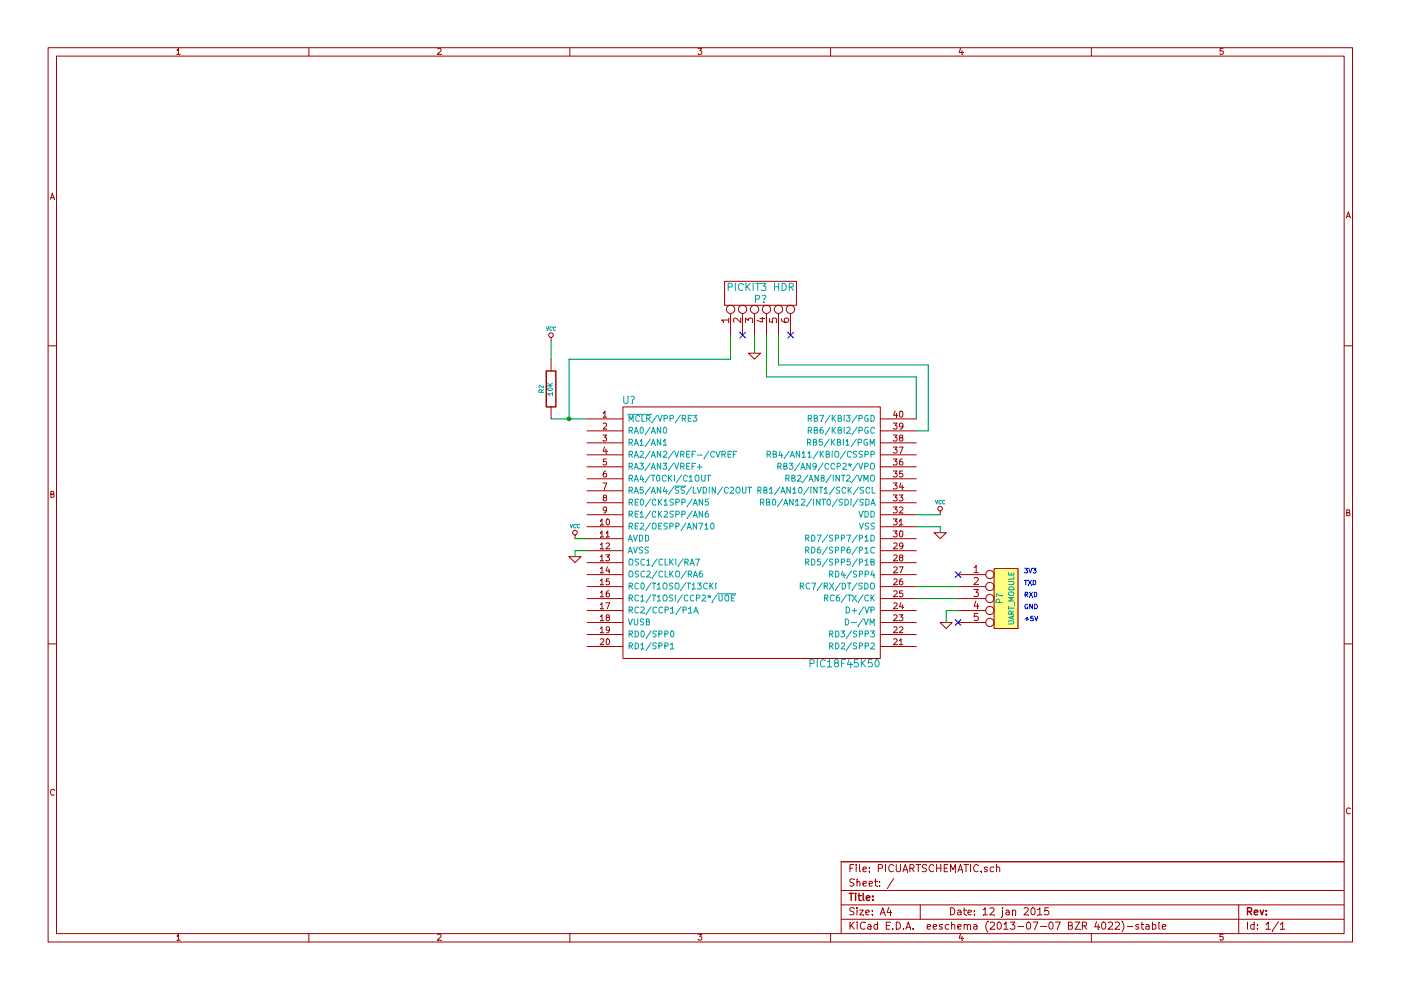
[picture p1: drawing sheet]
EESchema Schematic File Version 2
LIBS:power
LIBS:device
LIBS:transistors
LIBS:conn
LIBS:linear
LIBS:regul
LIBS:74xx
LIBS:cmos4000
LIBS:adc-dac
LIBS:memory
LIBS:xilinx
LIBS:special
LIBS:microcontrollers
LIBS:dsp
LIBS:microchip
LIBS:analog_switches
LIBS:motorola
LIBS:texas
LIBS:intel
LIBS:audio
LIBS:interface
LIBS:digital-audio
LIBS:philips
LIBS:display
LIBS:cypress
LIBS:siliconi
LIBS:opto
LIBS:atmel
LIBS:contrib
LIBS:valves
LIBS:MCPARTS
LIBS:PICUARTSCHEMATIC-cache
EELAYER 27 0
EELAYER END
$Descr A4 11693 8268
encoding utf-8
Sheet 1 1
Title ""
Date "12 jan 2015"
Rev ""
Comp ""
Comment1 ""
Comment2 ""
Comment3 ""
Comment4 ""
$EndDescr
$Comp
L PIC18F45K50 U?
U 1 1
P 6300 4350
F 0 "U?" H 5250 5350 60  0000 C CNN
F 1 "PIC18F45K50" H 7050 3150 60  0000 C CNN
F 2 "~" H 6300 4350 60  0000 C CNN
F 3 "~" H 6300 4350 60  0000 C CNN
	1    6300 4350
	1    0    0    -1  
$EndComp
$Comp
L VCC #PWR?
U 1 1
P 7850 4300
F 0 "#PWR?" H 7850 4400 30  0001 C CNN
F 1 "VCC" H 7850 4400 30  0000 C CNN
F 2 "" H 7850 4300 60  0000 C CNN
F 3 "" H 7850 4300 60  0000 C CNN
	1    7850 4300
	1    0    0    -1  
$EndComp
$Comp
L GND #PWR?
U 1 1
P 7850 4450
F 0 "#PWR?" H 7850 4450 30  0001 C CNN
F 1 "GND" H 7850 4380 30  0001 C CNN
F 2 "" H 7850 4450 60  0000 C CNN
F 3 "" H 7850 4450 60  0000 C CNN
	1    7850 4450
	1    0    0    -1  
$EndComp
$Comp
L VCC #PWR?
U 1 1
P 4800 4500
F 0 "#PWR?" H 4800 4600 30  0001 C CNN
F 1 "VCC" H 4800 4600 30  0000 C CNN
F 2 "" H 4800 4500 60  0000 C CNN
F 3 "" H 4800 4500 60  0000 C CNN
	1    4800 4500
	1    0    0    -1  
$EndComp
$Comp
L GND #PWR?
U 1 1
P 4800 4650
F 0 "#PWR?" H 4800 4650 30  0001 C CNN
F 1 "GND" H 4800 4580 30  0001 C CNN
F 2 "" H 4800 4650 60  0000 C CNN
F 3 "" H 4800 4650 60  0000 C CNN
	1    4800 4650
	1    0    0    -1  
$EndComp
$Comp
L CONN_6 P?
U 1 1
P 6350 2450
F 0 "P?" V 6300 2450 60  0000 C CNN
F 1 "PICKIT3 HDR" V 6400 2450 60  0000 C CNN
F 2 "" H 6350 2450 60  0000 C CNN
F 3 "" H 6350 2450 60  0000 C CNN
	1    6350 2450
	0    -1   -1   0   
$EndComp
$Comp
L VCC #PWR?
U 1 1
P 4600 2850
F 0 "#PWR?" H 4600 2950 30  0001 C CNN
F 1 "VCC" H 4600 2950 30  0000 C CNN
F 2 "" H 4600 2850 60  0000 C CNN
F 3 "" H 4600 2850 60  0000 C CNN
	1    4600 2850
	1    0    0    -1  
$EndComp
$Comp
L R R?
U 1 1
P 4600 3250
F 0 "R?" V 4680 3250 40  0000 C CNN
F 1 "10K" V 4607 3251 40  0000 C CNN
F 2 "~" V 4530 3250 30  0000 C CNN
F 3 "~" H 4600 3250 30  0000 C CNN
	1    4600 3250
	-1   0    0    1   
$EndComp
NoConn ~ 6600 2800
NoConn ~ 6200 2800
$Comp
L GND #PWR?
U 1 1
P 6300 2950
F 0 "#PWR?" H 6300 2950 30  0001 C CNN
F 1 "GND" H 6300 2880 30  0001 C CNN
F 2 "" H 6300 2950 60  0000 C CNN
F 3 "" H 6300 2950 60  0000 C CNN
	1    6300 2950
	1    0    0    -1  
$EndComp
$Comp
L CONN_5 P?
U 1 1
P 8400 5000
F 0 "P?" V 8350 5000 50  0000 C CNN
F 1 "UART_MODULE" V 8450 5000 43  0000 C CNN
F 2 "" H 8400 5000 60  0000 C CNN
F 3 "" H 8400 5000 60  0000 C CNN
	1    8400 5000
	1    0    0    -1  
$EndComp
NoConn ~ 8000 4800
NoConn ~ 8000 5200
$Comp
L GND #PWR?
U 1 1
P 7900 5200
F 0 "#PWR?" H 7900 5200 30  0001 C CNN
F 1 "GND" H 7900 5130 30  0001 C CNN
F 2 "" H 7900 5200 60  0000 C CNN
F 3 "" H 7900 5200 60  0000 C CNN
	1    7900 5200
	1    0    0    -1  
$EndComp
Wire Wire Line
	7650 4400 7850 4400
Wire Wire Line
	7850 4400 7850 4450
Wire Wire Line
	7650 4300 7850 4300
Wire Wire Line
	4800 4500 4900 4500
Wire Wire Line
	4900 4600 4800 4600
Wire Wire Line
	4800 4600 4800 4650
Wire Wire Line
	4600 3000 4600 2850
Wire Wire Line
	4600 3500 4900 3500
Wire Wire Line
	4750 3500 4750 3000
Wire Wire Line
	4750 3000 6100 3000
Wire Wire Line
	6100 3000 6100 2800
Connection ~ 4750 3500
Wire Wire Line
	7650 3500 7650 3150
Wire Wire Line
	7650 3150 6400 3150
Wire Wire Line
	6400 3150 6400 2800
Wire Wire Line
	7750 3600 7650 3600
Wire Wire Line
	7750 3050 7750 3600
Wire Wire Line
	7750 3050 6500 3050
Wire Wire Line
	6500 3050 6500 2800
Wire Wire Line
	6300 2800 6300 2950
Wire Wire Line
	8000 5100 7900 5100
Wire Wire Line
	7900 5100 7900 5200
Wire Wire Line
	7650 5000 8000 5000
Wire Wire Line
	7650 4900 8000 4900
Text Notes 8550 4800 0    39   ~ 0
3V3
Text Notes 8550 4900 0    39   ~ 0
TXD
Text Notes 8550 5000 0    39   ~ 0
RXD
Text Notes 8550 5100 0    39   ~ 0
GND
Text Notes 8550 5200 0    39   ~ 0
+5V
$EndSCHEMATC
